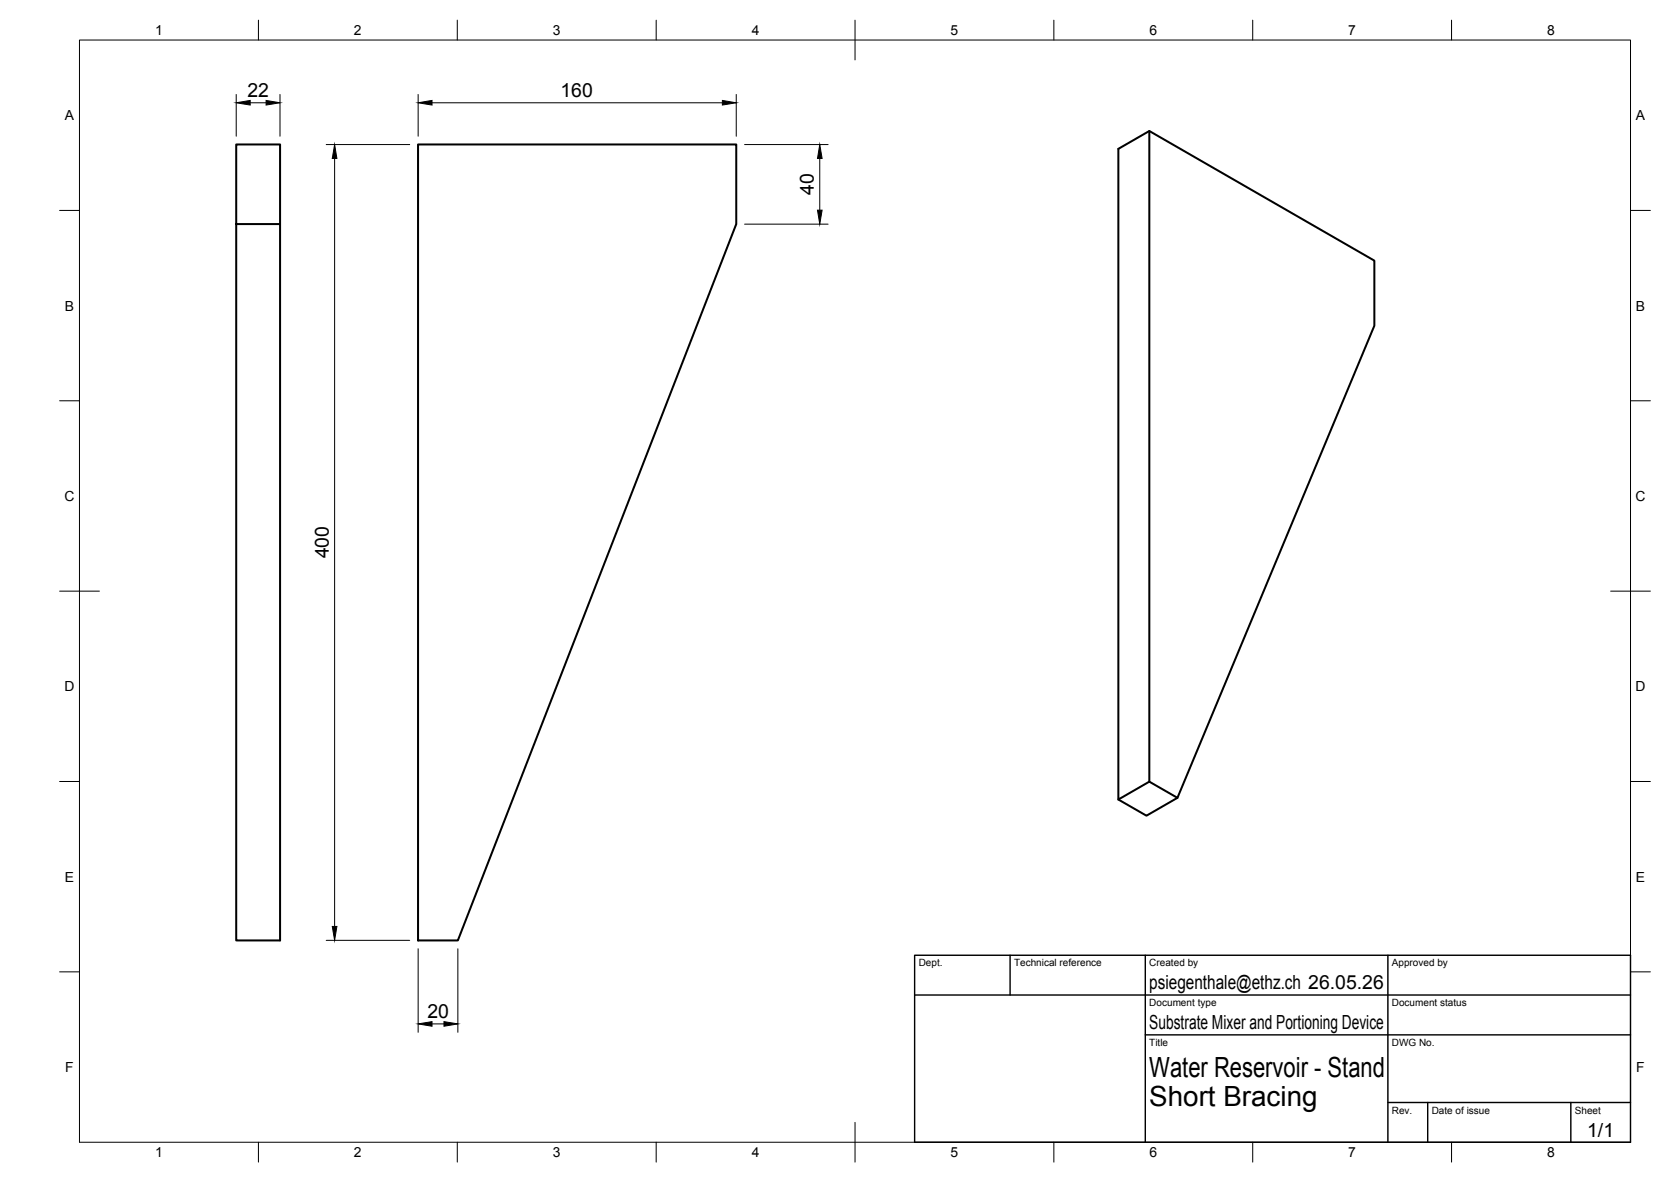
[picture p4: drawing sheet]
<svg xmlns="http://www.w3.org/2000/svg" width="420mm" height="297mm" viewBox="0 0 420 297" stroke-linecap="round" stroke-linejoin="round" font-family="sans-serif">
<path d="M59.4 36.3h11v20h-11zM105.1 36.3h80v20l-70 180h-10zM289 32.9v163.5M59.4 56.3v180h11v-180M296.1 200.5l-7.1-4.1-7.8 4.5v-163.5l7.8-4.5 56.6 32.6v16.4l-49.5 118.6-7.8 4.5-7.1-4.1" fill="none" stroke="#000" stroke-width=".51"/>
<g fill="none" stroke="#000" stroke-width=".25">
<path d="M20 10.1h390v276.9h-390zM65 5.1v5M115 5.1v5M165 5.1v5M215 5.1v10M265 5.1v5M315 5.1v5M365 5.1v5M59.4 23.7v10.5M62.9 25.8h4M70.4 23.7v10.5M82 36.3h21"/>
<path d="M84.1 39.8v193M105.1 23.7v10.5M108.6 25.8h73M185.1 23.7v10.5M187.2 36.3h21M206.1 39.8v13M15 52.9h5M187.2 56.3h21M410 52.9h5M15 100.7h5M410 100.7h5M15 148.6h10"/>
<path d="M405 148.6h10M15 196.4h5M410 196.4h5M82 236.3h21M105.1 238.4v21M115.1 238.4v21M15 244.2h5M108.6 257.3h3M410 244.2h5M65 287v5M115 287v5M165 287v5"/>
<path d="M215 282.1v9.9M265 287v5M315 287v5M365 287v5"/>
</g>
<path d="M230 240.1h180v46.9h-180zM230 250h180M254 240.1v9.9M288 240.1v46.9M349 240.1v46.9M288 260.1h122M349 277.1h61M359 277.1v9.9M395 277.1v9.9" fill="none" stroke="#000" stroke-width=".36"/>
<path d="M59.4 25.8l3.5-.6v1.2zM66.9 25.2l3.5 .6-3.5 .6zM84.1 36.3l.6 3.5h-1.2zM105.1 25.8l3.5-.6v1.2zM181.6 25.2l3.5 .6-3.5 .6zM206.1 36.3l.6 3.5h-1.2zM205.5 52.8h1.2l-.6 3.5zM83.5 232.8h1.2l-.6 3.5zM105.1 257.3l3.5-.6v1.2zM111.6 256.7l3.5 .6-3.5 .6z" fill="#000" stroke="#000" stroke-width=".25"/>
<g font-size="7">
<text x="289" y="270.6">Water Reservoir - Stand</text>
<text x="289" y="278.1">Short Bracing</text>
</g>
<g font-size="4.9">
<text x="62.2" y="24.4">22</text>
<text x="140.9" y="24.4">160</text>
<text x="204.7" y="49" transform="rotate(-90 204.7 49)">40</text>
<text x="82.7" y="140.3" transform="rotate(-90 82.7 140.3)">400</text>
<text x="289" y="248.5">psiegenthale@ethz.ch 26.05.26</text>
<text x="107.5" y="255.8">20</text>
<text x="289" y="258.6">Substrate Mixer and Portioning Device</text>
<text x="399.1" y="285.7">1/1</text>
</g>
<g font-size="3.5">
<text x="39" y="8.8">1</text>
<text x="89" y="8.8">2</text>
<text x="139" y="8.8">3</text>
<text x="189" y="8.8">4</text>
<text x="239" y="8.8">5</text>
<text x="289" y="8.8">6</text>
<text x="339" y="8.8">7</text>
<text x="389" y="8.8">8</text>
<text x="16.3" y="30.2">A</text>
<text x="411.3" y="30.2">A</text>
<text x="16.3" y="78">B</text>
<text x="411.3" y="78">B</text>
<text x="16.2" y="125.9">C</text>
<text x="411.2" y="125.9">C</text>
<text x="16.2" y="173.7">D</text>
<text x="411.2" y="173.7">D</text>
<text x="16.3" y="221.6">E</text>
<text x="411.3" y="221.6">E</text>
<text x="16.4" y="269.4">F</text>
<text x="411.4" y="269.4">F</text>
<text x="39" y="290.8">1</text>
<text x="89" y="290.8">2</text>
<text x="139" y="290.8">3</text>
<text x="189" y="290.8">4</text>
<text x="239" y="290.8">5</text>
<text x="289" y="290.8">6</text>
<text x="339" y="290.8">7</text>
<text x="389" y="290.8">8</text>
</g>
<g font-size="2.5">
<text x="231" y="242.9">Dept.</text>
<text x="255" y="242.9">Technical reference</text>
<text x="289" y="242.9">Created by</text>
<text x="350" y="242.9">Approved by</text>
<text x="289" y="252.8">Document type</text>
<text x="350" y="252.8">Document status</text>
<text x="289" y="262.9">Title</text>
<text x="350" y="262.9">DWG No.</text>
<text x="350" y="279.9">Rev.</text>
<text x="360" y="279.9">Date of issue</text>
<text x="396" y="279.9">Sheet</text>
</g>
</svg>
